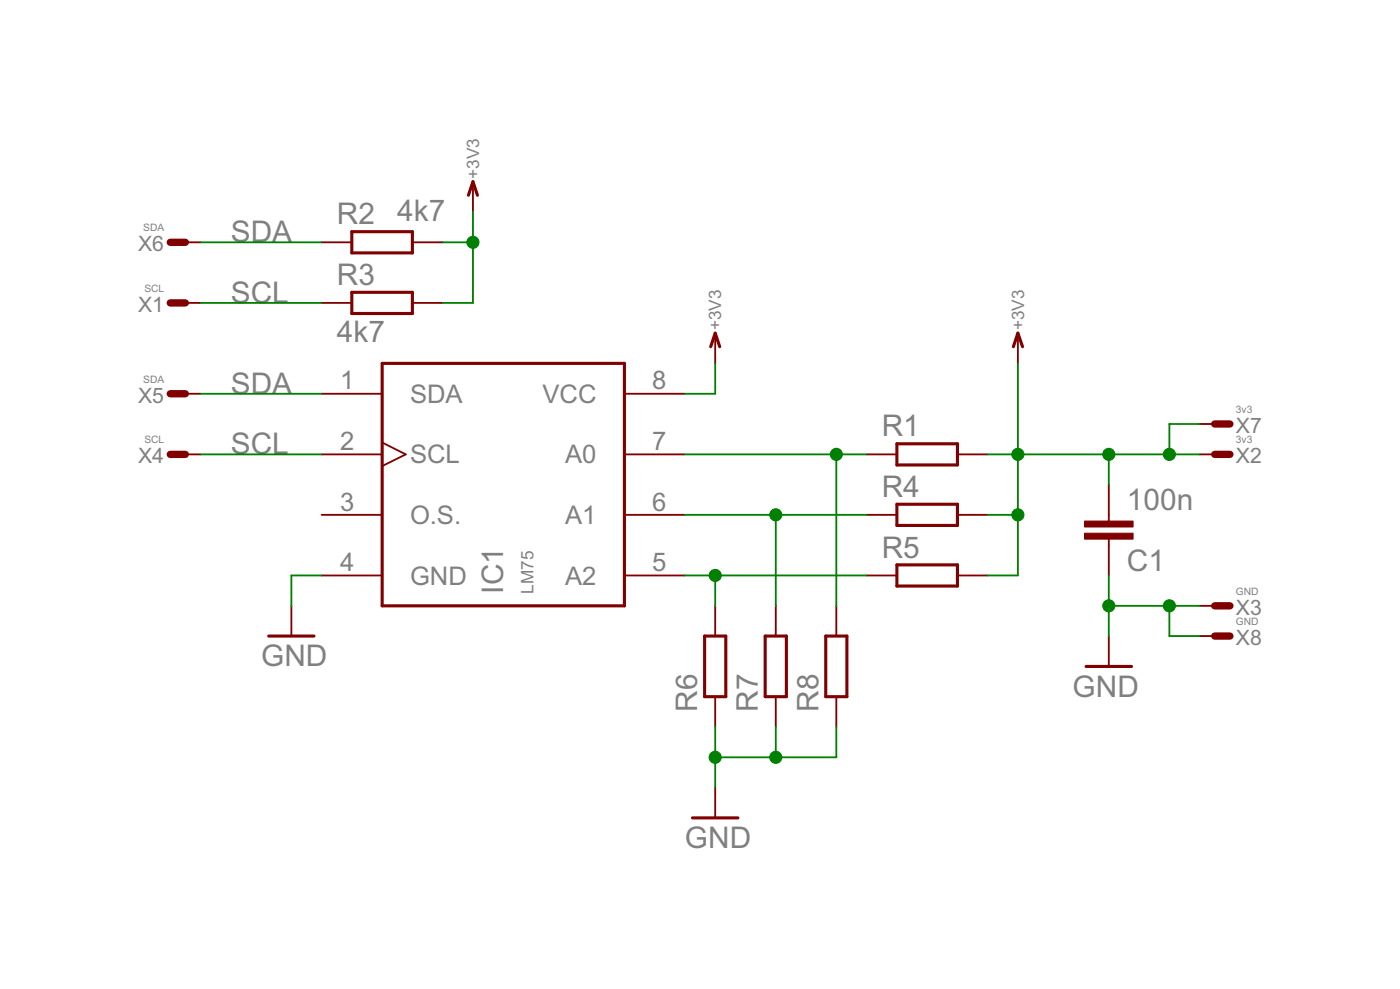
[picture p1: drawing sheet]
<?xml version="1.0" encoding="utf-8"?>
<!DOCTYPE eagle SYSTEM "eagle.dtd">
<eagle version="6.3">
<drawing>
<settings>
<setting alwaysvectorfont="no"/>
<setting verticaltext="up"/>
</settings>
<grid distance="0.1" unitdist="inch" unit="inch" style="lines" multiple="1" display="no" altdistance="0.01" altunitdist="inch" altunit="inch"/>
<schematic xreflabel="%F%N/%S.%C%R" xrefpart="/%S.%C%R">
<libraries>
<library name="RCL">
<symbols>
<symbol name="C-EU">
<wire x1="0" y1="0" x2="0" y2="-0.508" width="0.1524" layer="94"/>
<wire x1="0" y1="-2.54" x2="0" y2="-2.032" width="0.1524" layer="94"/>
<text x="1.524" y="0.381" size="1.778" layer="95">&gt;NAME</text>
<text x="1.524" y="-4.699" size="1.778" layer="96">&gt;VALUE</text>
<rectangle x1="-2.032" y1="-2.032" x2="2.032" y2="-1.524" layer="94"/>
<rectangle x1="-2.032" y1="-1.016" x2="2.032" y2="-0.508" layer="94"/>
<pin name="1" x="0" y="2.54" visible="off" length="short" direction="pas" swaplevel="1" rot="R270"/>
<pin name="2" x="0" y="-5.08" visible="off" length="short" direction="pas" swaplevel="1" rot="R90"/>
</symbol>
<symbol name="R-EU">
<wire x1="-2.54" y1="-0.889" x2="2.54" y2="-0.889" width="0.254" layer="94"/>
<wire x1="2.54" y1="0.889" x2="-2.54" y2="0.889" width="0.254" layer="94"/>
<wire x1="2.54" y1="-0.889" x2="2.54" y2="0.889" width="0.254" layer="94"/>
<wire x1="-2.54" y1="-0.889" x2="-2.54" y2="0.889" width="0.254" layer="94"/>
<text x="-3.81" y="1.4986" size="1.778" layer="95">&gt;NAME</text>
<text x="-3.81" y="-3.302" size="1.778" layer="96">&gt;VALUE</text>
<pin name="2" x="5.08" y="0" visible="off" length="short" direction="pas" swaplevel="1" rot="R180"/>
<pin name="1" x="-5.08" y="0" visible="off" length="short" direction="pas" swaplevel="1"/>
</symbol>
</symbols>
<devicesets>
<deviceset name="C" prefix="C" uservalue="yes">
<gates>
<gate name="1" symbol="C-EU" x="0" y="0"/>
</gates>
<devices>
<device name="C0402" package="C0402">
<connects>
<connect gate="1" pin="1" pad="1"/>
<connect gate="1" pin="2" pad="2"/>
</connects>
<technologies>
<technology name=""/>
</technologies>
</device>
<device name="C0603" package="C0603">
<connects>
<connect gate="1" pin="1" pad="1"/>
<connect gate="1" pin="2" pad="2"/>
</connects>
<technologies>
<technology name=""/>
</technologies>
</device>
<device name="C0805" package="C0805">
<connects>
<connect gate="1" pin="1" pad="1"/>
<connect gate="1" pin="2" pad="2"/>
</connects>
<technologies>
<technology name=""/>
</technologies>
</device>
<device name="C1206" package="C1206">
<connects>
<connect gate="1" pin="1" pad="1"/>
<connect gate="1" pin="2" pad="2"/>
</connects>
<technologies>
<technology name=""/>
</technologies>
</device>
<device name="C1210" package="C1210">
<connects>
<connect gate="1" pin="1" pad="1"/>
<connect gate="1" pin="2" pad="2"/>
</connects>
<technologies>
<technology name=""/>
</technologies>
</device>
<device name="C1608" package="C1608">
<connects>
<connect gate="1" pin="1" pad="1"/>
<connect gate="1" pin="2" pad="2"/>
</connects>
<technologies>
<technology name=""/>
</technologies>
</device>
<device name="C1812" package="C1812">
<connects>
<connect gate="1" pin="1" pad="1"/>
<connect gate="1" pin="2" pad="2"/>
</connects>
<technologies>
<technology name=""/>
</technologies>
</device>
<device name="C1825" package="C1825">
<connects>
<connect gate="1" pin="1" pad="1"/>
<connect gate="1" pin="2" pad="2"/>
</connects>
<technologies>
<technology name=""/>
</technologies>
</device>
<device name="C2012" package="C2012">
<connects>
<connect gate="1" pin="1" pad="1"/>
<connect gate="1" pin="2" pad="2"/>
</connects>
<technologies>
<technology name=""/>
</technologies>
</device>
<device name="C3216" package="C3216">
<connects>
<connect gate="1" pin="1" pad="1"/>
<connect gate="1" pin="2" pad="2"/>
</connects>
<technologies>
<technology name=""/>
</technologies>
</device>
<device name="C3225" package="C3225">
<connects>
<connect gate="1" pin="1" pad="1"/>
<connect gate="1" pin="2" pad="2"/>
</connects>
<technologies>
<technology name=""/>
</technologies>
</device>
<device name="C4532" package="C4532">
<connects>
<connect gate="1" pin="1" pad="1"/>
<connect gate="1" pin="2" pad="2"/>
</connects>
<technologies>
<technology name=""/>
</technologies>
</device>
<device name="C4564" package="C4564">
<connects>
<connect gate="1" pin="1" pad="1"/>
<connect gate="1" pin="2" pad="2"/>
</connects>
<technologies>
<technology name=""/>
</technologies>
</device>
<device name="C0201" package="C0201">
<connects>
<connect gate="1" pin="1" pad="1"/>
<connect gate="1" pin="2" pad="2"/>
</connects>
<technologies>
<technology name=""/>
</technologies>
</device>
<device name="0402" package="0402">
<connects>
<connect gate="1" pin="1" pad="1"/>
<connect gate="1" pin="2" pad="2"/>
</connects>
<technologies>
<technology name=""/>
</technologies>
</device>
<device name="0603" package="0603">
<connects>
<connect gate="1" pin="1" pad="1"/>
<connect gate="1" pin="2" pad="2"/>
</connects>
<technologies>
<technology name=""/>
</technologies>
</device>
<device name="0805" package="0805">
<connects>
<connect gate="1" pin="1" pad="1"/>
<connect gate="1" pin="2" pad="2"/>
</connects>
<technologies>
<technology name=""/>
</technologies>
</device>
<device name="1206" package="1206">
<connects>
<connect gate="1" pin="1" pad="1"/>
<connect gate="1" pin="2" pad="2"/>
</connects>
<technologies>
<technology name=""/>
</technologies>
</device>
<device name="373275" package="MKT373_27,5">
<connects>
<connect gate="1" pin="1" pad="1"/>
<connect gate="1" pin="2" pad="2"/>
</connects>
<technologies>
<technology name=""/>
</technologies>
</device>
<device name="C225" package="C225-087X268">
<connects>
<connect gate="1" pin="1" pad="1"/>
<connect gate="1" pin="2" pad="2"/>
</connects>
<technologies>
<technology name=""/>
</technologies>
</device>
</devices>
</deviceset>
<deviceset name="R" prefix="R" uservalue="yes">
<gates>
<gate name="G$1" symbol="R-EU" x="0" y="0"/>
</gates>
<devices>
<device name="R0402" package="R0402">
<connects>
<connect gate="G$1" pin="1" pad="1"/>
<connect gate="G$1" pin="2" pad="2"/>
</connects>
<technologies>
<technology name=""/>
</technologies>
</device>
<device name="R0603" package="R0603">
<connects>
<connect gate="G$1" pin="1" pad="1"/>
<connect gate="G$1" pin="2" pad="2"/>
</connects>
<technologies>
<technology name=""/>
</technologies>
</device>
<device name="R0805" package="R0805">
<connects>
<connect gate="G$1" pin="1" pad="1"/>
<connect gate="G$1" pin="2" pad="2"/>
</connects>
<technologies>
<technology name=""/>
</technologies>
</device>
<device name="R0805W" package="R0805W">
<connects>
<connect gate="G$1" pin="1" pad="1"/>
<connect gate="G$1" pin="2" pad="2"/>
</connects>
<technologies>
<technology name=""/>
</technologies>
</device>
<device name="R1005" package="R1005">
<connects>
<connect gate="G$1" pin="1" pad="1"/>
<connect gate="G$1" pin="2" pad="2"/>
</connects>
<technologies>
<technology name=""/>
</technologies>
</device>
<device name="R1206" package="R1206">
<connects>
<connect gate="G$1" pin="1" pad="1"/>
<connect gate="G$1" pin="2" pad="2"/>
</connects>
<technologies>
<technology name=""/>
</technologies>
</device>
<device name="R1206W" package="R1206W">
<connects>
<connect gate="G$1" pin="1" pad="1"/>
<connect gate="G$1" pin="2" pad="2"/>
</connects>
<technologies>
<technology name=""/>
</technologies>
</device>
<device name="R1210" package="R1210">
<connects>
<connect gate="G$1" pin="1" pad="1"/>
<connect gate="G$1" pin="2" pad="2"/>
</connects>
<technologies>
<technology name=""/>
</technologies>
</device>
<device name="R1210W" package="R1210W">
<connects>
<connect gate="G$1" pin="1" pad="1"/>
<connect gate="G$1" pin="2" pad="2"/>
</connects>
<technologies>
<technology name=""/>
</technologies>
</device>
<device name="R2010" package="R2010">
<connects>
<connect gate="G$1" pin="1" pad="1"/>
<connect gate="G$1" pin="2" pad="2"/>
</connects>
<technologies>
<technology name=""/>
</technologies>
</device>
<device name="R2010W" package="R2010W">
<connects>
<connect gate="G$1" pin="1" pad="1"/>
<connect gate="G$1" pin="2" pad="2"/>
</connects>
<technologies>
<technology name=""/>
</technologies>
</device>
<device name="R2012" package="R2012">
<connects>
<connect gate="G$1" pin="1" pad="1"/>
<connect gate="G$1" pin="2" pad="2"/>
</connects>
<technologies>
<technology name=""/>
</technologies>
</device>
<device name="R2012W" package="R2012W">
<connects>
<connect gate="G$1" pin="1" pad="1"/>
<connect gate="G$1" pin="2" pad="2"/>
</connects>
<technologies>
<technology name=""/>
</technologies>
</device>
<device name="R2512" package="R2512">
<connects>
<connect gate="G$1" pin="1" pad="1"/>
<connect gate="G$1" pin="2" pad="2"/>
</connects>
<technologies>
<technology name=""/>
</technologies>
</device>
<device name="R2512W" package="R2512W">
<connects>
<connect gate="G$1" pin="1" pad="1"/>
<connect gate="G$1" pin="2" pad="2"/>
</connects>
<technologies>
<technology name=""/>
</technologies>
</device>
<device name="R3216" package="R3216">
<connects>
<connect gate="G$1" pin="1" pad="1"/>
<connect gate="G$1" pin="2" pad="2"/>
</connects>
<technologies>
<technology name=""/>
</technologies>
</device>
<device name="R3216W" package="R3216W">
<connects>
<connect gate="G$1" pin="1" pad="1"/>
<connect gate="G$1" pin="2" pad="2"/>
</connects>
<technologies>
<technology name=""/>
</technologies>
</device>
<device name="R3225" package="R3225">
<connects>
<connect gate="G$1" pin="1" pad="1"/>
<connect gate="G$1" pin="2" pad="2"/>
</connects>
<technologies>
<technology name=""/>
</technologies>
</device>
<device name="R3225W" package="R3225W">
<connects>
<connect gate="G$1" pin="1" pad="1"/>
<connect gate="G$1" pin="2" pad="2"/>
</connects>
<technologies>
<technology name=""/>
</technologies>
</device>
<device name="R0201" package="R0201">
<connects>
<connect gate="G$1" pin="1" pad="1"/>
<connect gate="G$1" pin="2" pad="2"/>
</connects>
<technologies>
<technology name=""/>
</technologies>
</device>
<device name="0603" package="0603">
<connects>
<connect gate="G$1" pin="1" pad="1"/>
<connect gate="G$1" pin="2" pad="2"/>
</connects>
<technologies>
<technology name=""/>
</technologies>
</device>
<device name="0805" package="0805">
<connects>
<connect gate="G$1" pin="1" pad="1"/>
<connect gate="G$1" pin="2" pad="2"/>
</connects>
<technologies>
<technology name=""/>
</technologies>
</device>
<device name="1206" package="1206">
<connects>
<connect gate="G$1" pin="1" pad="1"/>
<connect gate="G$1" pin="2" pad="2"/>
</connects>
<technologies>
<technology name=""/>
</technologies>
</device>
<device name="0402" package="0402">
<connects>
<connect gate="G$1" pin="1" pad="1"/>
<connect gate="G$1" pin="2" pad="2"/>
</connects>
<technologies>
<technology name=""/>
</technologies>
</device>
</devices>
</deviceset>
</devicesets>
</library>
<library name="supply1">
<symbols>
<symbol name="GND">
<wire x1="-1.905" y1="0" x2="1.905" y2="0" width="0.254" layer="94"/>
<text x="-2.54" y="-2.54" size="1.778" layer="96">&gt;VALUE</text>
<pin name="GND" x="0" y="2.54" visible="off" length="short" direction="sup" rot="R270"/>
</symbol>
<symbol name="+3V3">
<wire x1="0.381" y1="-1.143" x2="0" y2="0" width="0.254" layer="94"/>
<wire x1="0" y1="0" x2="-0.381" y2="-1.143" width="0.254" layer="94"/>
<text x="0.508" y="0.254" size="1.016" layer="96" rot="R90">&gt;VALUE</text>
<pin name="+3V3" x="0" y="-2.54" visible="off" length="short" direction="sup" rot="R90"/>
</symbol>
</symbols>
<devicesets>
<deviceset name="GND" prefix="GND">
<gates>
<gate name="1" symbol="GND" x="0" y="0"/>
</gates>
<devices>
<device name="">
<technologies>
<technology name=""/>
</technologies>
</device>
</devices>
</deviceset>
<deviceset name="+3V3" prefix="+3V3">
<gates>
<gate name="G$1" symbol="+3V3" x="0" y="0"/>
</gates>
<devices>
<device name="">
<technologies>
<technology name=""/>
</technologies>
</device>
</devices>
</deviceset>
</devicesets>
</library>
<library name="Conn">
<symbols>
<symbol name="MV">
<wire x1="1.27" y1="0" x2="0" y2="0" width="0.6096" layer="94"/>
<text x="-0.508" y="0.508" size="1.27" layer="95" rot="R180">&gt;NAME</text>
<text x="-0.508" y="1.524" size="0.6096" layer="96" rot="R180">&gt;VALUE</text>
<pin name="S" x="2.54" y="0" visible="off" length="short" direction="pas" rot="R180"/>
</symbol>
</symbols>
<devicesets>
<deviceset name="WIREPAD" prefix="X" uservalue="yes">
<gates>
<gate name="1" symbol="MV" x="0" y="0"/>
</gates>
<devices>
<device name="T1.6/0.6" package="T1.6/0.6">
<connects>
<connect gate="1" pin="S" pad="1"/>
</connects>
<technologies>
<technology name=""/>
</technologies>
</device>
<device name="T1.6/0.9" package="T1.6/0.9">
<connects>
<connect gate="1" pin="S" pad="1"/>
</connects>
<technologies>
<technology name=""/>
</technologies>
</device>
<device name="T2.15/1.0" package="T2.15/1.0">
<connects>
<connect gate="1" pin="S" pad="1"/>
</connects>
<technologies>
<technology name=""/>
</technologies>
</device>
<device name="T2.54/0.8" package="T2.54/0.8">
<connects>
<connect gate="1" pin="S" pad="1"/>
</connects>
<technologies>
<technology name=""/>
</technologies>
</device>
<device name="T2.54/0.9" package="T2.54/0.9">
<connects>
<connect gate="1" pin="S" pad="1"/>
</connects>
<technologies>
<technology name=""/>
</technologies>
</device>
<device name="T2.54/1.0" package="T2.54/1.0">
<connects>
<connect gate="1" pin="S" pad="1"/>
</connects>
<technologies>
<technology name=""/>
</technologies>
</device>
<device name="T2.54/1.1" package="T2.54/1.1">
<connects>
<connect gate="1" pin="S" pad="1"/>
</connects>
<technologies>
<technology name=""/>
</technologies>
</device>
<device name="T3.17/1.1" package="T3.17/1.1">
<connects>
<connect gate="1" pin="S" pad="1"/>
</connects>
<technologies>
<technology name=""/>
</technologies>
</device>
<device name="T3.17/1.2" package="T3.17/1.2">
<connects>
<connect gate="1" pin="S" pad="1"/>
</connects>
<technologies>
<technology name=""/>
</technologies>
</device>
<device name="T3.17/1.3" package="T3.17/1.3">
<connects>
<connect gate="1" pin="S" pad="1"/>
</connects>
<technologies>
<technology name=""/>
</technologies>
</device>
<device name="T3.81/1.1" package="T3.81/1.1">
<connects>
<connect gate="1" pin="S" pad="1"/>
</connects>
<technologies>
<technology name=""/>
</technologies>
</device>
<device name="T3.81/1.3" package="T3.81/1.3">
<connects>
<connect gate="1" pin="S" pad="1"/>
</connects>
<technologies>
<technology name=""/>
</technologies>
</device>
<device name="T3.81/1.4" package="T3.81/1.4">
<connects>
<connect gate="1" pin="S" pad="1"/>
</connects>
<technologies>
<technology name=""/>
</technologies>
</device>
<device name="T4.16/1.6" package="T4.16/1.6">
<connects>
<connect gate="1" pin="S" pad="1"/>
</connects>
<technologies>
<technology name=""/>
</technologies>
</device>
<device name="S5.0/1.8" package="S5.0/1.8">
<connects>
<connect gate="1" pin="S" pad="1"/>
</connects>
<technologies>
<technology name=""/>
</technologies>
</device>
<device name="S5.08/2.54" package="S5.08/2.54">
<connects>
<connect gate="1" pin="S" pad="1"/>
</connects>
<technologies>
<technology name=""/>
</technologies>
</device>
<device name="S2.54/1.27" package="S2.54/1.27">
<connects>
<connect gate="1" pin="S" pad="1"/>
</connects>
<technologies>
<technology name=""/>
</technologies>
</device>
<device name="T1.8/1.0" package="T1.8/1.0">
<connects>
<connect gate="1" pin="S" pad="1"/>
</connects>
<technologies>
<technology name=""/>
</technologies>
</device>
<device name="T1.0/0.6" package="T1.0/0.6">
<connects>
<connect gate="1" pin="S" pad="1"/>
</connects>
<technologies>
<technology name=""/>
</technologies>
</device>
<device name="T1.02/0.5L" package="T1.02/0.5L">
<connects>
<connect gate="1" pin="S" pad="1"/>
</connects>
<technologies>
<technology name=""/>
</technologies>
</device>
<device name="T1.4/0.7L" package="T1.4/0.7L">
<connects>
<connect gate="1" pin="S" pad="1"/>
</connects>
<technologies>
<technology name=""/>
</technologies>
</device>
<device name="T1.6/0.8L" package="T1.6/0.8L">
<connects>
<connect gate="1" pin="S" pad="P$1"/>
</connects>
<technologies>
<technology name=""/>
</technologies>
</device>
<device name="R" package="S1.27R">
<connects>
<connect gate="1" pin="S" pad="1"/>
</connects>
<technologies>
<technology name=""/>
</technologies>
</device>
<device name="S2.0/1.5" package="S2.0/1.5">
<connects>
<connect gate="1" pin="S" pad="1"/>
</connects>
<technologies>
<technology name=""/>
</technologies>
</device>
<device name="S2.0/0.8" package="S2.0/0.8">
<connects>
<connect gate="1" pin="S" pad="P$1"/>
</connects>
<technologies>
<technology name=""/>
</technologies>
</device>
<device name="S1.6/0.8" package="S1.6/0.8">
<connects>
<connect gate="1" pin="S" pad="W"/>
</connects>
<technologies>
<technology name=""/>
</technologies>
</device>
<device name="S2.0/1.0" package="S2.0/1.0">
<connects>
<connect gate="1" pin="S" pad="1"/>
</connects>
<technologies>
<technology name=""/>
</technologies>
</device>
<device name="S3.5/1.0" package="S3.5/1.0">
<connects>
<connect gate="1" pin="S" pad="1"/>
</connects>
<technologies>
<technology name=""/>
</technologies>
</device>
<device name="T4.3/8" package="T4.3/8">
<connects>
<connect gate="1" pin="S" pad="P$1"/>
</connects>
<technologies>
<technology name=""/>
</technologies>
</device>
<device name="T2.3/1.5" package="T2.3/1.5">
<connects>
<connect gate="1" pin="S" pad="P$1"/>
</connects>
<technologies>
<technology name=""/>
</technologies>
</device>
<device name="T2.0/1.2" package="T2.0/1.2">
<connects>
<connect gate="1" pin="S" pad="P$1"/>
</connects>
<technologies>
<technology name=""/>
</technologies>
</device>
</devices>
</deviceset>
</devicesets>
</library>
<library name="Sensors">
<symbols>
<symbol name="LM75">
<pin name="SDA" x="-15.24" y="7.62" length="middle"/>
<pin name="SCL" x="-15.24" y="2.54" length="middle" function="clk"/>
<pin name="O.S." x="-15.24" y="-2.54" length="middle" direction="oc"/>
<pin name="GND" x="-15.24" y="-7.62" length="middle"/>
<pin name="A2" x="15.24" y="-7.62" length="middle" direction="in" rot="R180"/>
<pin name="A1" x="15.24" y="-2.54" length="middle" direction="in" rot="R180"/>
<pin name="A0" x="15.24" y="2.54" length="middle" direction="in" rot="R180"/>
<pin name="VCC" x="15.24" y="7.62" length="middle" rot="R180"/>
<wire x1="-10.16" y1="10.16" x2="10.16" y2="10.16" width="0.254" layer="94"/>
<wire x1="10.16" y1="10.16" x2="10.16" y2="-10.16" width="0.254" layer="94"/>
<wire x1="10.16" y1="-10.16" x2="-10.16" y2="-10.16" width="0.254" layer="94"/>
<wire x1="-10.16" y1="-10.16" x2="-10.16" y2="10.16" width="0.254" layer="94"/>
<text x="0" y="-9.144" size="1.778" layer="95" rot="R90">&gt;NAME</text>
<text x="2.54" y="-9.144" size="1.016" layer="95" rot="R90">&gt;VALUE</text>
</symbol>
</symbols>
<devicesets>
<deviceset name="LM75" prefix="IC" uservalue="yes">
<gates>
<gate name="IC" symbol="LM75" x="0" y="0"/>
</gates>
<devices>
<device name="M" package="SO8">
<connects>
<connect gate="IC" pin="A0" pad="7"/>
<connect gate="IC" pin="A1" pad="6"/>
<connect gate="IC" pin="A2" pad="5"/>
<connect gate="IC" pin="GND" pad="4"/>
<connect gate="IC" pin="O.S." pad="3"/>
<connect gate="IC" pin="SCL" pad="2"/>
<connect gate="IC" pin="SDA" pad="1"/>
<connect gate="IC" pin="VCC" pad="8"/>
</connects>
<technologies>
<technology name=""/>
</technologies>
</device>
</devices>
</deviceset>
</devicesets>
</library>
</libraries>
<attributes>
</attributes>
<variantdefs>
</variantdefs>
<classes>
<class number="0" name="default" width="0" drill="0">
</class>
</classes>
<parts>
<part name="C1" library="RCL" deviceset="C" device="0603" value="100n"/>
<part name="GND1" library="supply1" deviceset="GND" device=""/>
<part name="R2" library="RCL" deviceset="R" device="0603" value="4k7"/>
<part name="R3" library="RCL" deviceset="R" device="0603" value="4k7"/>
<part name="+3V3" library="supply1" deviceset="+3V3" device=""/>
<part name="X2" library="Conn" deviceset="WIREPAD" device="T1.6/0.9" value="3v3"/>
<part name="X3" library="Conn" deviceset="WIREPAD" device="T1.6/0.9" value="GND"/>
<part name="X4" library="Conn" deviceset="WIREPAD" device="T1.6/0.9" value="SCL"/>
<part name="X5" library="Conn" deviceset="WIREPAD" device="T1.6/0.9" value="SDA"/>
<part name="X1" library="Conn" deviceset="WIREPAD" device="T1.6/0.9" value="SCL"/>
<part name="X6" library="Conn" deviceset="WIREPAD" device="T1.6/0.9" value="SDA"/>
<part name="X7" library="Conn" deviceset="WIREPAD" device="T1.6/0.9" value="3v3"/>
<part name="X8" library="Conn" deviceset="WIREPAD" device="T1.6/0.9" value="GND"/>
<part name="IC1" library="Sensors" deviceset="LM75" device="M" value="LM75"/>
<part name="GND2" library="supply1" deviceset="GND" device=""/>
<part name="+3V2" library="supply1" deviceset="+3V3" device=""/>
<part name="R1" library="RCL" deviceset="R" device="0603" value="A0"/>
<part name="R4" library="RCL" deviceset="R" device="0603" value="A1"/>
<part name="R5" library="RCL" deviceset="R" device="0603" value="A2"/>
<part name="+3V4" library="supply1" deviceset="+3V3" device=""/>
<part name="R6" library="RCL" deviceset="R" device="0603" value="/A2"/>
<part name="R7" library="RCL" deviceset="R" device="0603" value="/A1"/>
<part name="R8" library="RCL" deviceset="R" device="0603" value="/A0"/>
<part name="GND3" library="supply1" deviceset="GND" device=""/>
</parts>
<sheets>
<sheet>
<plain>
</plain>
<instances>
<instance part="C1" gate="1" x="93.98" y="25.4" rot="MR180"/>
<instance part="GND1" gate="1" x="93.98" y="15.24" rot="MR0"/>
<instance part="R2" gate="G$1" x="33.02" y="50.8" smashed="yes">
<attribute name="NAME" x="29.21" y="52.2986" size="1.778" layer="95"/>
<attribute name="VALUE" x="34.29" y="52.578" size="1.778" layer="96"/>
</instance>
<instance part="R3" gate="G$1" x="33.02" y="45.72"/>
<instance part="+3V3" gate="G$1" x="40.64" y="55.88"/>
<instance part="X2" gate="1" x="104.14" y="33.02" rot="MR0"/>
<instance part="X3" gate="1" x="104.14" y="20.32" rot="MR0"/>
<instance part="X4" gate="1" x="15.24" y="33.02"/>
<instance part="X5" gate="1" x="15.24" y="38.1"/>
<instance part="X1" gate="1" x="15.24" y="45.72"/>
<instance part="X6" gate="1" x="15.24" y="50.8"/>
<instance part="X7" gate="1" x="104.14" y="35.56" rot="MR0"/>
<instance part="X8" gate="1" x="104.14" y="17.78" rot="MR0"/>
<instance part="IC1" gate="IC" x="43.18" y="30.48"/>
<instance part="GND2" gate="1" x="25.4" y="17.78"/>
<instance part="+3V2" gate="G$1" x="60.96" y="43.18"/>
<instance part="R1" gate="G$1" x="78.74" y="33.02"/>
<instance part="R4" gate="G$1" x="78.74" y="27.94"/>
<instance part="R5" gate="G$1" x="78.74" y="22.86"/>
<instance part="+3V4" gate="G$1" x="86.36" y="43.18"/>
<instance part="R6" gate="G$1" x="60.96" y="15.24" rot="R90"/>
<instance part="R7" gate="G$1" x="66.04" y="15.24" rot="R90"/>
<instance part="R8" gate="G$1" x="71.12" y="15.24" rot="R90"/>
<instance part="GND3" gate="1" x="60.96" y="2.54"/>
</instances>
<busses>
</busses>
<nets>
<net name="GND" class="0">
<segment>
<pinref part="C1" gate="1" pin="1"/>
<pinref part="GND1" gate="1" pin="GND"/>
<wire x1="93.98" y1="17.78" x2="93.98" y2="20.32" width="0.1524" layer="91"/>
<pinref part="X3" gate="1" pin="S"/>
<wire x1="93.98" y1="20.32" x2="93.98" y2="22.86" width="0.1524" layer="91"/>
<wire x1="101.6" y1="20.32" x2="99.06" y2="20.32" width="0.1524" layer="91"/>
<junction x="93.98" y="20.32"/>
<pinref part="X8" gate="1" pin="S"/>
<wire x1="99.06" y1="20.32" x2="93.98" y2="20.32" width="0.1524" layer="91"/>
<wire x1="101.6" y1="17.78" x2="99.06" y2="17.78" width="0.1524" layer="91"/>
<wire x1="99.06" y1="17.78" x2="99.06" y2="20.32" width="0.1524" layer="91"/>
<junction x="99.06" y="20.32"/>
</segment>
<segment>
<pinref part="IC1" gate="IC" pin="GND"/>
<pinref part="GND2" gate="1" pin="GND"/>
<wire x1="27.94" y1="22.86" x2="25.4" y2="22.86" width="0.1524" layer="91"/>
<wire x1="25.4" y1="22.86" x2="25.4" y2="20.32" width="0.1524" layer="91"/>
</segment>
<segment>
<pinref part="GND3" gate="1" pin="GND"/>
<wire x1="60.96" y1="5.08" x2="60.96" y2="7.62" width="0.1524" layer="91"/>
<pinref part="R8" gate="G$1" pin="1"/>
<wire x1="60.96" y1="7.62" x2="66.04" y2="7.62" width="0.1524" layer="91"/>
<wire x1="66.04" y1="7.62" x2="71.12" y2="7.62" width="0.1524" layer="91"/>
<wire x1="71.12" y1="7.62" x2="71.12" y2="10.16" width="0.1524" layer="91"/>
<pinref part="R7" gate="G$1" pin="1"/>
<wire x1="66.04" y1="10.16" x2="66.04" y2="7.62" width="0.1524" layer="91"/>
<pinref part="R6" gate="G$1" pin="1"/>
<wire x1="60.96" y1="10.16" x2="60.96" y2="7.62" width="0.1524" layer="91"/>
<junction x="60.96" y="7.62"/>
<junction x="66.04" y="7.62"/>
</segment>
</net>
<net name="+3V3" class="0">
<segment>
<pinref part="R3" gate="G$1" pin="2"/>
<pinref part="+3V3" gate="G$1" pin="+3V3"/>
<wire x1="38.1" y1="45.72" x2="40.64" y2="45.72" width="0.1524" layer="91"/>
<wire x1="40.64" y1="45.72" x2="40.64" y2="50.8" width="0.1524" layer="91"/>
<pinref part="R2" gate="G$1" pin="2"/>
<wire x1="40.64" y1="50.8" x2="40.64" y2="53.34" width="0.1524" layer="91"/>
<wire x1="38.1" y1="50.8" x2="40.64" y2="50.8" width="0.1524" layer="91"/>
<junction x="40.64" y="50.8"/>
</segment>
<segment>
<pinref part="IC1" gate="IC" pin="VCC"/>
<pinref part="+3V2" gate="G$1" pin="+3V3"/>
<wire x1="58.42" y1="38.1" x2="60.96" y2="38.1" width="0.1524" layer="91"/>
<wire x1="60.96" y1="38.1" x2="60.96" y2="40.64" width="0.1524" layer="91"/>
</segment>
<segment>
<pinref part="+3V4" gate="G$1" pin="+3V3"/>
<wire x1="86.36" y1="40.64" x2="86.36" y2="33.02" width="0.1524" layer="91"/>
<pinref part="R5" gate="G$1" pin="2"/>
<wire x1="86.36" y1="33.02" x2="86.36" y2="27.94" width="0.1524" layer="91"/>
<wire x1="86.36" y1="27.94" x2="86.36" y2="22.86" width="0.1524" layer="91"/>
<wire x1="86.36" y1="22.86" x2="83.82" y2="22.86" width="0.1524" layer="91"/>
<pinref part="R4" gate="G$1" pin="2"/>
<wire x1="83.82" y1="27.94" x2="86.36" y2="27.94" width="0.1524" layer="91"/>
<pinref part="R1" gate="G$1" pin="2"/>
<wire x1="83.82" y1="33.02" x2="86.36" y2="33.02" width="0.1524" layer="91"/>
<junction x="86.36" y="33.02"/>
<junction x="86.36" y="27.94"/>
<pinref part="C1" gate="1" pin="2"/>
<wire x1="93.98" y1="33.02" x2="93.98" y2="30.48" width="0.1524" layer="91"/>
<junction x="93.98" y="33.02"/>
<pinref part="X2" gate="1" pin="S"/>
<wire x1="101.6" y1="33.02" x2="99.06" y2="33.02" width="0.1524" layer="91"/>
<pinref part="X7" gate="1" pin="S"/>
<wire x1="99.06" y1="33.02" x2="93.98" y2="33.02" width="0.1524" layer="91"/>
<wire x1="101.6" y1="35.56" x2="99.06" y2="35.56" width="0.1524" layer="91"/>
<wire x1="99.06" y1="35.56" x2="99.06" y2="33.02" width="0.1524" layer="91"/>
<junction x="99.06" y="33.02"/>
<wire x1="86.36" y1="33.02" x2="93.98" y2="33.02" width="0.1524" layer="91"/>
</segment>
</net>
<net name="SDA" class="0">
<segment>
<wire x1="17.78" y1="50.8" x2="27.94" y2="50.8" width="0.1524" layer="91"/>
<label x="20.32" y="50.8" size="1.778" layer="95"/>
<pinref part="R2" gate="G$1" pin="1"/>
<pinref part="X6" gate="1" pin="S"/>
</segment>
<segment>
<wire x1="27.94" y1="38.1" x2="17.78" y2="38.1" width="0.1524" layer="91"/>
<label x="20.32" y="38.1" size="1.778" layer="95"/>
<pinref part="X5" gate="1" pin="S"/>
<pinref part="IC1" gate="IC" pin="SDA"/>
</segment>
</net>
<net name="SCL" class="0">
<segment>
<wire x1="17.78" y1="45.72" x2="27.94" y2="45.72" width="0.1524" layer="91"/>
<label x="20.32" y="45.72" size="1.778" layer="95"/>
<pinref part="R3" gate="G$1" pin="1"/>
<pinref part="X1" gate="1" pin="S"/>
</segment>
<segment>
<wire x1="27.94" y1="33.02" x2="17.78" y2="33.02" width="0.1524" layer="91"/>
<label x="20.32" y="33.02" size="1.778" layer="95"/>
<pinref part="X4" gate="1" pin="S"/>
<pinref part="IC1" gate="IC" pin="SCL"/>
</segment>
</net>
<net name="N$1" class="0">
<segment>
<pinref part="IC1" gate="IC" pin="A0"/>
<pinref part="R1" gate="G$1" pin="1"/>
<wire x1="58.42" y1="33.02" x2="71.12" y2="33.02" width="0.1524" layer="91"/>
<pinref part="R8" gate="G$1" pin="2"/>
<wire x1="71.12" y1="33.02" x2="73.66" y2="33.02" width="0.1524" layer="91"/>
<wire x1="71.12" y1="20.32" x2="71.12" y2="33.02" width="0.1524" layer="91"/>
<junction x="71.12" y="33.02"/>
</segment>
</net>
<net name="N$2" class="0">
<segment>
<pinref part="R4" gate="G$1" pin="1"/>
<pinref part="IC1" gate="IC" pin="A1"/>
<wire x1="73.66" y1="27.94" x2="66.04" y2="27.94" width="0.1524" layer="91"/>
<pinref part="R7" gate="G$1" pin="2"/>
<wire x1="66.04" y1="27.94" x2="58.42" y2="27.94" width="0.1524" layer="91"/>
<wire x1="66.04" y1="20.32" x2="66.04" y2="27.94" width="0.1524" layer="91"/>
<junction x="66.04" y="27.94"/>
</segment>
</net>
<net name="N$3" class="0">
<segment>
<pinref part="R5" gate="G$1" pin="1"/>
<pinref part="IC1" gate="IC" pin="A2"/>
<wire x1="73.66" y1="22.86" x2="60.96" y2="22.86" width="0.1524" layer="91"/>
<pinref part="R6" gate="G$1" pin="2"/>
<wire x1="60.96" y1="22.86" x2="58.42" y2="22.86" width="0.1524" layer="91"/>
<wire x1="60.96" y1="20.32" x2="60.96" y2="22.86" width="0.1524" layer="91"/>
<junction x="60.96" y="22.86"/>
</segment>
</net>
</nets>
</sheet>
</sheets>
</schematic>
</drawing>
</eagle>
